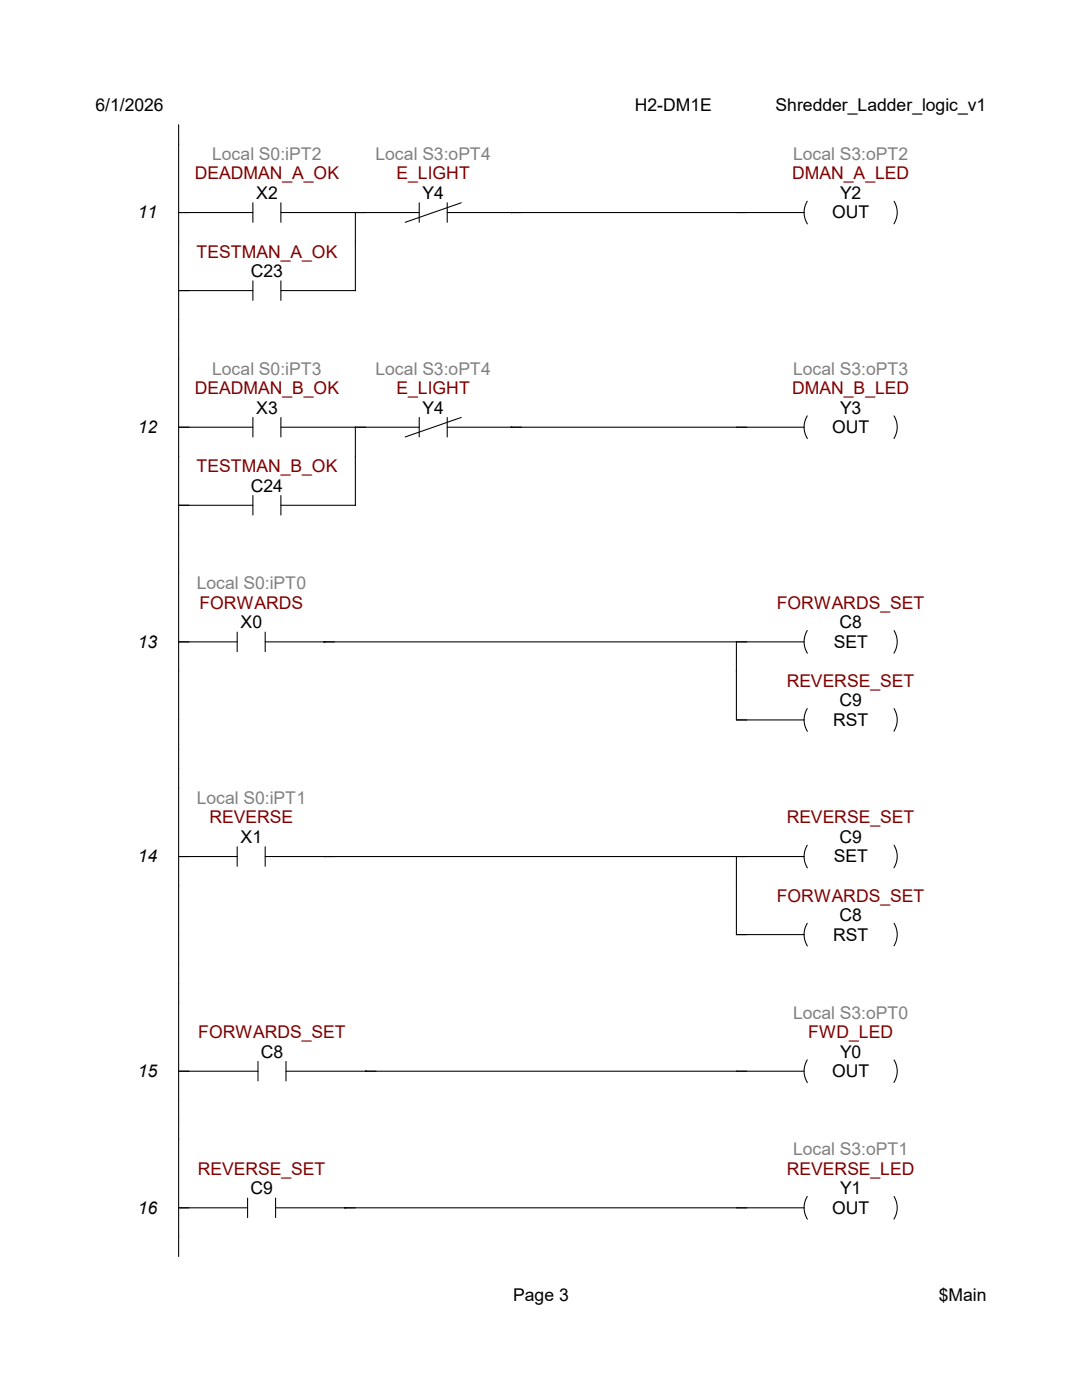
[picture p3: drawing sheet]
<svg xmlns="http://www.w3.org/2000/svg" width="216mm" height="279mm" viewBox="0 0 216 279" stroke-linecap="round" stroke-linejoin="round" font-family="sans-serif">
<g fill="none" stroke="#000" stroke-width=".21">
<path d="M35.6 24.9v225.9M35.6 42.4h14.9M35.6 58h14.9M50.5 40.5v3.9M50.5 56v3.9M56 42.4h27.7M56 40.5v3.9M56 56v3.9M56 58h15M70.9 42.4v15.6M83.7 40.5v3.9M89.2 42.4h71.3"/>
<path d="M89.2 40.5v3.9M92 40.5l-11.1 3.9M102 42.4h.1M161.1 40.2a4.3 4.3 0 0 0 0 4.5M178.4 40.2a4.3 4.3 0 0 1 0 4.5M35.6 85.3h14.9M50.5 83.3v3.9M50.5 98.9v3.9M56 83.3v3.9M56 98.9v3.9M56 85.3h27.7M70.9 85.3v15.5"/>
<path d="M83.7 83.3v3.9M89.2 83.3v3.9M89.2 85.3h71.3M92 83.3l-11.1 3.9M102 85.3h.1M161.1 83a4.3 4.3 0 0 0 0 4.5M178.4 83a4.3 4.3 0 0 1 0 4.5M35.6 100.8h14.9M56 100.8h15M35.6 128.1h11.7M47.3 126.2v3.8M52.9 128.1h107.6"/>
<path d="M52.9 126.2v3.8M64.7 128.1h.1M146.9 128.1v15.6h13.6M161.1 125.8a4.3 4.3 0 0 0 0 4.6M178.4 125.8a4.3 4.3 0 0 1 0 4.6M161.1 141.4a4.3 4.3 0 0 0 0 4.5M178.4 141.4a4.3 4.3 0 0 1 0 4.5M35.6 170.9h11.7M47.3 169v3.9M52.9 169v3.9M52.9 170.9h107.6M64.7 170.9h.1"/>
<path d="M146.9 170.9v15.6h13.6M161.1 168.7a4.3 4.3 0 0 0 0 4.5M178.4 168.7a4.3 4.3 0 0 1 0 4.5M161.1 184.3a4.3 4.3 0 0 0 0 4.5M178.4 184.3a4.3 4.3 0 0 1 0 4.5M35.6 213.8h15.9M51.5 211.8v3.9M57.1 213.8h103.4M57.1 211.8v3.9M73 213.8h.1M161.1 211.5a4.3 4.3 0 0 0 0 4.6M178.4 211.5a4.3 4.3 0 0 1 0 4.5"/>
<path d="M49.4 239.1v3.9M55 239.1v3.9M161.1 238.8a4.3 4.3 0 0 0 0 4.5M178.4 238.8a4.3 4.3 0 0 1 0 4.5M35.6 241h13.8M55 241h105.5M68.8 241h.1"/>
</g>
<g fill="#fff">
<path d="M102.4 256.5h11.1v3.8h-11.1z"/>
<path d="M187.3 256.5h9.5v3.8h-9.5z"/>
</g>
<g font-size="3.5">
<text x="19" y="22.2">6/1/2026</text>
<text x="126.7" y="22.2">H2-DM1E</text>
<text x="154.8" y="22.2">Shredder_Ladder_logic_v1</text>
<text x="51.1" y="39.7">X2</text>
<text x="84.3" y="39.7">Y4</text>
<text x="167.6" y="39.7">Y2</text>
<text x="27.5" y="43.6">11</text>
<text x="166" y="43.6">OUT</text>
<text x="50" y="55.3">C23</text>
<text x="51.1" y="82.5">X3</text>
<text x="84.3" y="82.5">Y4</text>
<text x="167.6" y="82.5">Y3</text>
<text x="27.5" y="86.4">12</text>
<text x="166" y="86.4">OUT</text>
<text x="50" y="98.1">C24</text>
<text x="48" y="125.4">X0</text>
<text x="167.5" y="125.4">C8</text>
<text x="27.5" y="129.3">13</text>
<text x="166.4" y="129.3">SET</text>
<text x="167.5" y="141">C9</text>
<text x="166.2" y="144.9">RST</text>
<text x="27.5" y="172.1">14</text>
<text x="48" y="168.2">X1</text>
<text x="166.4" y="172.1">SET</text>
<text x="167.5" y="168.2">C9</text>
<text x="167.5" y="183.8">C8</text>
<text x="166.2" y="187.7">RST</text>
<text x="27.5" y="215">15</text>
<text x="52.1" y="211.1">C8</text>
<text x="166" y="215">OUT</text>
<text x="167.6" y="211.1">Y0</text>
<text x="50" y="238.3">C9</text>
<text x="167.6" y="238.3">Y1</text>
<text x="27.5" y="242.2">16</text>
<text x="166" y="242.2">OUT</text>
<text x="102.4" y="259.6">Page 3</text>
<text x="187.3" y="259.6">$Main</text>
</g>
<g font-size="3.5" fill="#800000">
<text x="38.9" y="35.8">DEADMAN_A_OK</text>
<text x="79.1" y="35.8">E_LIGHT</text>
<text x="158.1" y="35.8">DMAN_A_LED</text>
<text x="39.2" y="51.4">TESTMAN_A_OK</text>
<text x="38.9" y="78.7">DEADMAN_B_OK</text>
<text x="79.1" y="78.7">E_LIGHT</text>
<text x="158.1" y="78.7">DMAN_B_LED</text>
<text x="39.2" y="94.2">TESTMAN_B_OK</text>
<text x="39.8" y="121.5">FORWARDS</text>
<text x="155" y="121.5">FORWARDS_SET</text>
<text x="157" y="137.1">REVERSE_SET</text>
<text x="41.8" y="164.3">REVERSE</text>
<text x="157" y="164.3">REVERSE_SET</text>
<text x="155" y="179.9">FORWARDS_SET</text>
<text x="39.5" y="207.2">FORWARDS_SET</text>
<text x="161.2" y="207.2">FWD_LED</text>
<text x="39.5" y="234.4">REVERSE_SET</text>
<text x="157" y="234.4">REVERSE_LED</text>
</g>
<g font-size="3.5" fill="#808080">
<text x="42.3" y="31.9">Local S0:iPT2</text>
<text x="74.9" y="31.9">Local S3:oPT4</text>
<text x="158.2" y="31.9">Local S3:oPT2</text>
<text x="42.3" y="74.8">Local S0:iPT3</text>
<text x="74.9" y="74.8">Local S3:oPT4</text>
<text x="158.2" y="74.8">Local S3:oPT3</text>
<text x="39.2" y="117.6">Local S0:iPT0</text>
<text x="39.2" y="160.4">Local S0:iPT1</text>
<text x="158.2" y="203.3">Local S3:oPT0</text>
<text x="158.2" y="230.5">Local S3:oPT1</text>
</g>
</svg>
